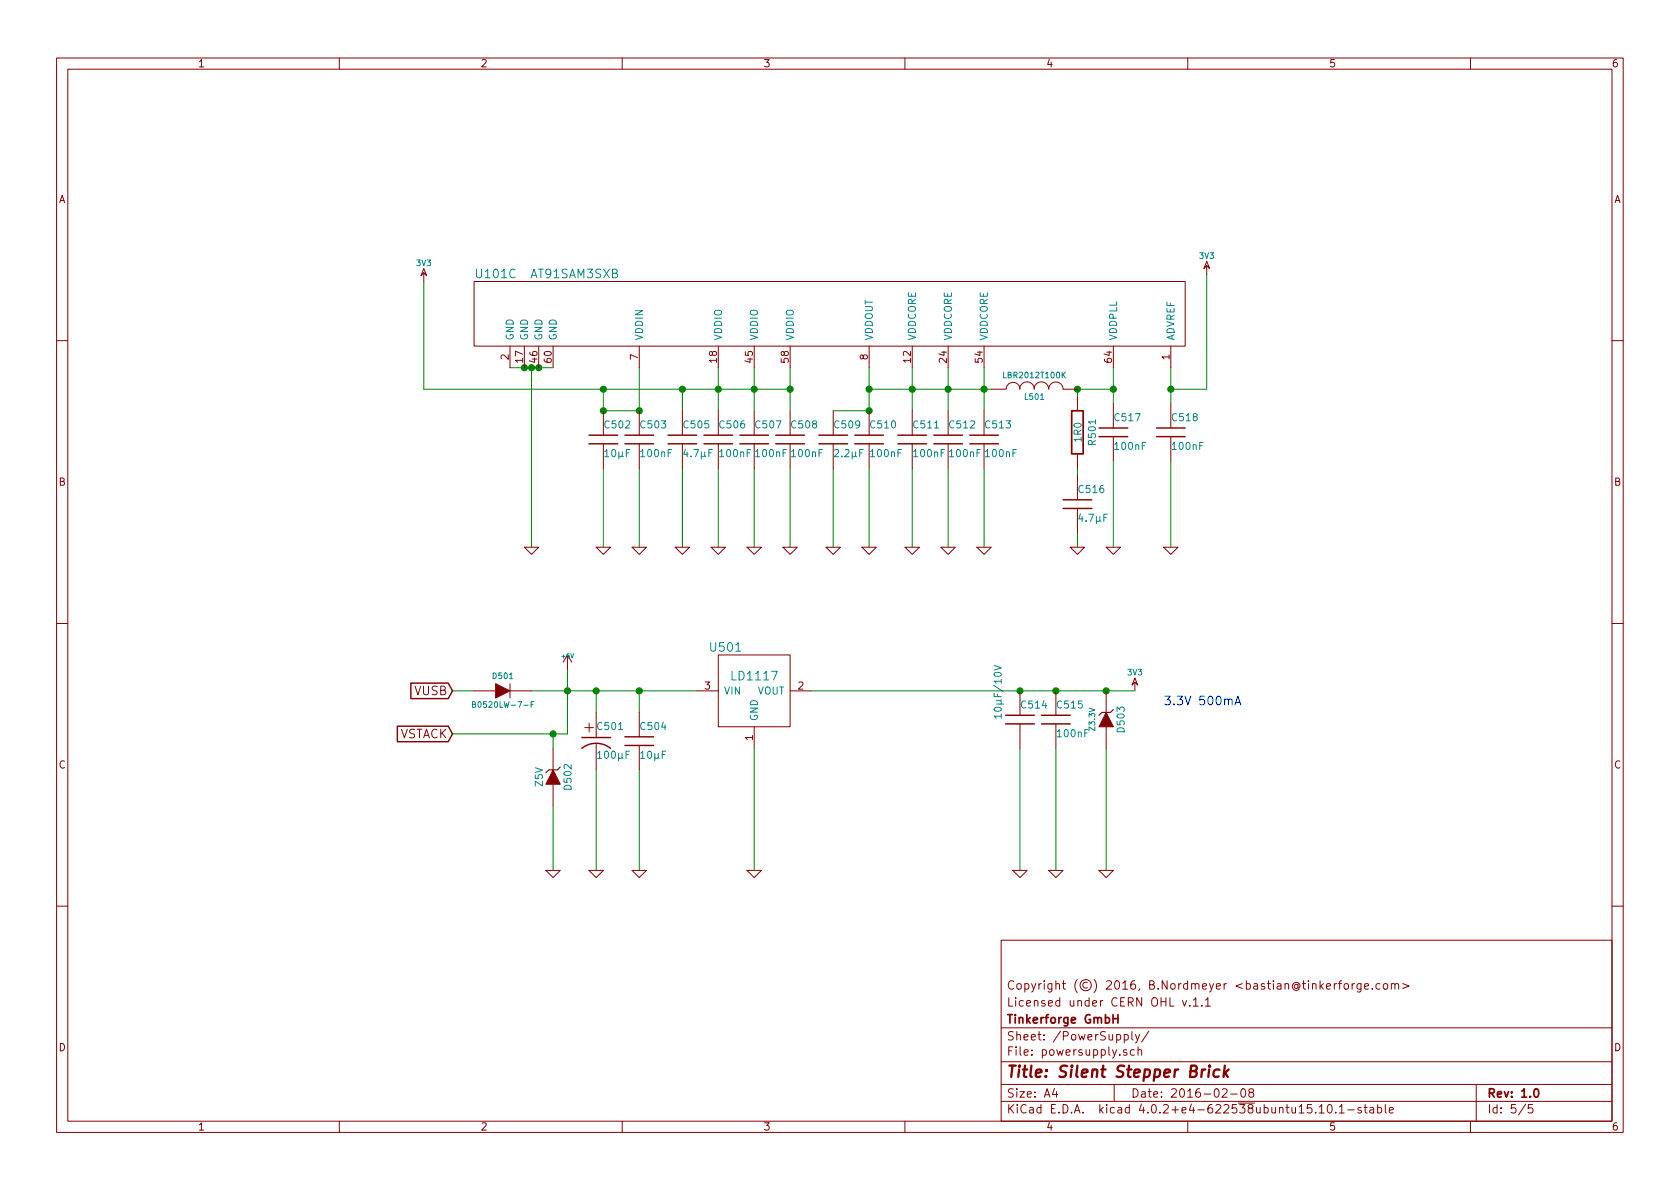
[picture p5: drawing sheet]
EESchema Schematic File Version 2
LIBS:tinkerforge
LIBS:power
LIBS:device
LIBS:transistors
LIBS:conn
LIBS:linear
LIBS:regul
LIBS:74xx
LIBS:cmos4000
LIBS:adc-dac
LIBS:memory
LIBS:xilinx
LIBS:microcontrollers
LIBS:dsp
LIBS:microchip
LIBS:analog_switches
LIBS:motorola
LIBS:texas
LIBS:intel
LIBS:audio
LIBS:interface
LIBS:digital-audio
LIBS:philips
LIBS:display
LIBS:cypress
LIBS:siliconi
LIBS:opto
LIBS:atmel
LIBS:contrib
LIBS:valves
LIBS:stepper-cache
EELAYER 25 0
EELAYER END
$Descr A4 11693 8268
encoding utf-8
Sheet 5 5
Title "Silent Stepper Brick"
Date "2016-02-08"
Rev "1.0"
Comp "Tinkerforge GmbH"
Comment1 "Licensed under CERN OHL v.1.1"
Comment2 "Copyright (©) 2016, B.Nordmeyer <bastian@tinkerforge.com>"
Comment3 ""
Comment4 ""
$EndDescr
Connection ~ 4200 2850
Connection ~ 4450 2850
Connection ~ 6050 2850
Connection ~ 3650 2550
Wire Wire Line
	3550 2550 3850 2550
Connection ~ 7500 2700
Connection ~ 6850 2700
Wire Wire Line
	6850 2850 6850 2550
Wire Wire Line
	5500 2700 2950 2700
Wire Wire Line
	7700 5200 7700 6050
Wire Wire Line
	3150 5100 3950 5100
Connection ~ 8150 2700
Wire Wire Line
	8150 2700 8400 2700
Wire Wire Line
	8400 2700 8400 1900
Wire Wire Line
	8150 3800 8150 3200
Connection ~ 7750 2700
Wire Wire Line
	7750 2550 7750 2800
Wire Wire Line
	7500 2750 7500 2700
Wire Wire Line
	7500 3800 7500 3700
Connection ~ 6600 2700
Wire Wire Line
	6600 2550 6600 2850
Connection ~ 4750 2700
Wire Wire Line
	4750 2700 4750 2850
Connection ~ 5500 2700
Connection ~ 5250 2700
Wire Wire Line
	5250 2550 5250 2850
Wire Wire Line
	4450 2550 4450 2850
Wire Wire Line
	4450 2850 4200 2850
Wire Wire Line
	4750 3800 4750 3250
Wire Wire Line
	5250 3800 5250 3250
Wire Wire Line
	6600 3250 6600 3800
Wire Wire Line
	6050 3250 6050 3800
Wire Wire Line
	4450 3250 4450 3800
Wire Wire Line
	7500 3250 7500 3300
Wire Wire Line
	6350 2850 6350 2550
Wire Wire Line
	6050 2550 6050 2850
Wire Wire Line
	3700 4800 4850 4800
Wire Wire Line
	4150 6050 4150 5350
Wire Wire Line
	7100 5200 7100 6050
Connection ~ 7350 4800
Connection ~ 3950 4800
Wire Wire Line
	3150 4800 3300 4800
Wire Wire Line
	4450 4950 4450 4800
Connection ~ 4450 4800
Connection ~ 7100 4800
Wire Wire Line
	7350 6050 7350 5200
Wire Wire Line
	4450 6050 4450 5350
Wire Wire Line
	4150 4800 4150 4950
Connection ~ 4150 4800
Wire Wire Line
	6050 2850 5800 2850
Connection ~ 6350 2700
Connection ~ 6050 2700
Wire Wire Line
	4200 3800 4200 3250
Wire Wire Line
	5800 3800 5800 3250
Wire Wire Line
	6350 3250 6350 3800
Wire Wire Line
	2950 2700 2950 1950
Wire Wire Line
	5500 3800 5500 3250
Wire Wire Line
	5000 3800 5000 3250
Wire Wire Line
	4200 2850 4200 2700
Connection ~ 4200 2700
Wire Wire Line
	5500 2550 5500 2850
Wire Wire Line
	5000 2550 5000 2850
Connection ~ 5000 2700
Wire Wire Line
	7750 3800 7750 3200
Wire Wire Line
	7500 2700 7750 2700
Wire Wire Line
	8150 2550 8150 2800
Wire Wire Line
	3950 5100 3950 4650
Wire Wire Line
	6900 2700 6050 2700
Wire Wire Line
	3700 3800 3700 2550
Connection ~ 3700 2550
Connection ~ 7700 4800
Wire Wire Line
	6850 3800 6850 3250
Connection ~ 3750 2550
$Comp
L GND #PWR074
U 1 1
P 6850 3800
F 0 "#PWR074" H 6850 3800 30  0001 C CNN
F 1 "GND" H 6850 3730 30  0001 C CNN
F 2 "" H 6850 3800 60  0001 C CNN
F 3 "" H 6850 3800 60  0001 C CNN
	1    6850 3800
	1    0    0    -1  
$EndComp
$Comp
L C C513
U 1 1
P 6850 3050
F 0 "C513" H 6850 3150 50  0000 L CNN
F 1 "100nF" H 6850 2950 50  0000 L CNN
F 2 "kicad-libraries:0402E" H 6850 3050 60  0001 C CNN
F 3 "" H 6850 3050 60  0001 C CNN
	1    6850 3050
	1    0    0    -1  
$EndComp
$Comp
L AT91SAM3SXB U101
U 3 1
P 3400 1950
F 0 "U101" H 3450 2000 60  0000 C CNN
F 1 "AT91SAM3SXB" H 4000 2000 60  0000 C CNN
F 2 "kicad-libraries:LQFP64" H 3400 1950 60  0001 C CNN
F 3 "" H 3400 1950 60  0001 C CNN
	3    3400 1950
	1    0    0    -1  
$EndComp
Text Notes 8100 4900 0    60   ~ 0
3.3V 500mA
$Comp
L GND #PWR075
U 1 1
P 7700 6050
F 0 "#PWR075" H 7700 6050 30  0001 C CNN
F 1 "GND" H 7700 5980 30  0001 C CNN
F 2 "" H 7700 6050 60  0001 C CNN
F 3 "" H 7700 6050 60  0001 C CNN
	1    7700 6050
	1    0    0    -1  
$EndComp
$Comp
L ZENER D503
U 1 1
P 7700 5000
F 0 "D503" H 7700 5100 50  0000 C CNN
F 1 "Z3.3V" H 7700 4900 40  0000 C CNN
F 2 "kicad-libraries:MiniMelf" H 7700 5000 60  0001 C CNN
F 3 "" H 7700 5000 60  0001 C CNN
	1    7700 5000
	0    1    1    0   
$EndComp
$Comp
L +5V #PWR076
U 1 1
P 3950 4650
F 0 "#PWR076" H 3950 4740 20  0001 C CNN
F 1 "+5V" H 3950 4740 30  0000 C CNN
F 2 "" H 3950 4650 60  0001 C CNN
F 3 "" H 3950 4650 60  0001 C CNN
	1    3950 4650
	1    0    0    -1  
$EndComp
$Comp
L 3V3 #PWR077
U 1 1
P 8400 1900
F 0 "#PWR077" H 8400 2000 40  0001 C CNN
F 1 "3V3" H 8400 2025 40  0000 C CNN
F 2 "" H 8400 1900 60  0001 C CNN
F 3 "" H 8400 1900 60  0001 C CNN
	1    8400 1900
	1    0    0    -1  
$EndComp
Text GLabel 3150 5100 0    60   Input ~ 0
VSTACK
Text GLabel 3150 4800 0    60   Input ~ 0
VUSB
$Comp
L GND #PWR078
U 1 1
P 8150 3800
F 0 "#PWR078" H 8150 3800 30  0001 C CNN
F 1 "GND" H 8150 3730 30  0001 C CNN
F 2 "" H 8150 3800 60  0001 C CNN
F 3 "" H 8150 3800 60  0001 C CNN
	1    8150 3800
	1    0    0    -1  
$EndComp
$Comp
L GND #PWR079
U 1 1
P 4750 3800
F 0 "#PWR079" H 4750 3800 30  0001 C CNN
F 1 "GND" H 4750 3730 30  0001 C CNN
F 2 "" H 4750 3800 60  0001 C CNN
F 3 "" H 4750 3800 60  0001 C CNN
	1    4750 3800
	1    0    0    -1  
$EndComp
$Comp
L GND #PWR080
U 1 1
P 5000 3800
F 0 "#PWR080" H 5000 3800 30  0001 C CNN
F 1 "GND" H 5000 3730 30  0001 C CNN
F 2 "" H 5000 3800 60  0001 C CNN
F 3 "" H 5000 3800 60  0001 C CNN
	1    5000 3800
	1    0    0    -1  
$EndComp
$Comp
L GND #PWR081
U 1 1
P 5250 3800
F 0 "#PWR081" H 5250 3800 30  0001 C CNN
F 1 "GND" H 5250 3730 30  0001 C CNN
F 2 "" H 5250 3800 60  0001 C CNN
F 3 "" H 5250 3800 60  0001 C CNN
	1    5250 3800
	1    0    0    -1  
$EndComp
$Comp
L GND #PWR082
U 1 1
P 5500 3800
F 0 "#PWR082" H 5500 3800 30  0001 C CNN
F 1 "GND" H 5500 3730 30  0001 C CNN
F 2 "" H 5500 3800 60  0001 C CNN
F 3 "" H 5500 3800 60  0001 C CNN
	1    5500 3800
	1    0    0    -1  
$EndComp
$Comp
L C C506
U 1 1
P 5000 3050
F 0 "C506" H 5000 3150 50  0000 L CNN
F 1 "100nF" H 5000 2950 50  0000 L CNN
F 2 "kicad-libraries:0402E" H 5000 3050 60  0001 C CNN
F 3 "" H 5000 3050 60  0001 C CNN
	1    5000 3050
	1    0    0    -1  
$EndComp
$Comp
L C C508
U 1 1
P 5500 3050
F 0 "C508" H 5500 3150 50  0000 L CNN
F 1 "100nF" H 5500 2950 50  0000 L CNN
F 2 "kicad-libraries:0402E" H 5500 3050 60  0001 C CNN
F 3 "" H 5500 3050 60  0001 C CNN
	1    5500 3050
	1    0    0    -1  
$EndComp
$Comp
L C C507
U 1 1
P 5250 3050
F 0 "C507" H 5250 3150 50  0000 L CNN
F 1 "100nF" H 5250 2950 50  0000 L CNN
F 2 "kicad-libraries:0402E" H 5250 3050 60  0001 C CNN
F 3 "" H 5250 3050 60  0001 C CNN
	1    5250 3050
	1    0    0    -1  
$EndComp
$Comp
L C C505
U 1 1
P 4750 3050
F 0 "C505" H 4750 3150 50  0000 L CNN
F 1 "4.7µF" H 4750 2950 50  0000 L CNN
F 2 "kicad-libraries:0603E" H 4750 3050 60  0001 C CNN
F 3 "" H 4750 3050 60  0001 C CNN
	1    4750 3050
	1    0    0    -1  
$EndComp
$Comp
L GND #PWR083
U 1 1
P 7500 3800
F 0 "#PWR083" H 7500 3800 30  0001 C CNN
F 1 "GND" H 7500 3730 30  0001 C CNN
F 2 "" H 7500 3800 60  0001 C CNN
F 3 "" H 7500 3800 60  0001 C CNN
	1    7500 3800
	1    0    0    -1  
$EndComp
$Comp
L GND #PWR084
U 1 1
P 7750 3800
F 0 "#PWR084" H 7750 3800 30  0001 C CNN
F 1 "GND" H 7750 3730 30  0001 C CNN
F 2 "" H 7750 3800 60  0001 C CNN
F 3 "" H 7750 3800 60  0001 C CNN
	1    7750 3800
	1    0    0    -1  
$EndComp
$Comp
L GND #PWR085
U 1 1
P 6600 3800
F 0 "#PWR085" H 6600 3800 30  0001 C CNN
F 1 "GND" H 6600 3730 30  0001 C CNN
F 2 "" H 6600 3800 60  0001 C CNN
F 3 "" H 6600 3800 60  0001 C CNN
	1    6600 3800
	1    0    0    -1  
$EndComp
$Comp
L GND #PWR086
U 1 1
P 6350 3800
F 0 "#PWR086" H 6350 3800 30  0001 C CNN
F 1 "GND" H 6350 3730 30  0001 C CNN
F 2 "" H 6350 3800 60  0001 C CNN
F 3 "" H 6350 3800 60  0001 C CNN
	1    6350 3800
	1    0    0    -1  
$EndComp
$Comp
L GND #PWR087
U 1 1
P 6050 3800
F 0 "#PWR087" H 6050 3800 30  0001 C CNN
F 1 "GND" H 6050 3730 30  0001 C CNN
F 2 "" H 6050 3800 60  0001 C CNN
F 3 "" H 6050 3800 60  0001 C CNN
	1    6050 3800
	1    0    0    -1  
$EndComp
$Comp
L GND #PWR088
U 1 1
P 5800 3800
F 0 "#PWR088" H 5800 3800 30  0001 C CNN
F 1 "GND" H 5800 3730 30  0001 C CNN
F 2 "" H 5800 3800 60  0001 C CNN
F 3 "" H 5800 3800 60  0001 C CNN
	1    5800 3800
	1    0    0    -1  
$EndComp
$Comp
L GND #PWR089
U 1 1
P 4450 3800
F 0 "#PWR089" H 4450 3800 30  0001 C CNN
F 1 "GND" H 4450 3730 30  0001 C CNN
F 2 "" H 4450 3800 60  0001 C CNN
F 3 "" H 4450 3800 60  0001 C CNN
	1    4450 3800
	1    0    0    -1  
$EndComp
$Comp
L GND #PWR090
U 1 1
P 4200 3800
F 0 "#PWR090" H 4200 3800 30  0001 C CNN
F 1 "GND" H 4200 3730 30  0001 C CNN
F 2 "" H 4200 3800 60  0001 C CNN
F 3 "" H 4200 3800 60  0001 C CNN
	1    4200 3800
	1    0    0    -1  
$EndComp
$Comp
L R R501
U 1 1
P 7500 3000
F 0 "R501" V 7400 3000 50  0000 C CNN
F 1 "1R0" V 7500 3000 50  0000 C CNN
F 2 "kicad-libraries:0402E" H 7500 3000 60  0001 C CNN
F 3 "" H 7500 3000 60  0001 C CNN
	1    7500 3000
	-1   0    0    1   
$EndComp
$Comp
L C C517
U 1 1
P 7750 3000
F 0 "C517" H 7750 3100 50  0000 L CNN
F 1 "100nF" H 7750 2900 50  0000 L CNN
F 2 "kicad-libraries:0402E" H 7750 3000 60  0001 C CNN
F 3 "" H 7750 3000 60  0001 C CNN
	1    7750 3000
	1    0    0    -1  
$EndComp
$Comp
L C C512
U 1 1
P 6600 3050
F 0 "C512" H 6600 3150 50  0000 L CNN
F 1 "100nF" H 6600 2950 50  0000 L CNN
F 2 "kicad-libraries:0402E" H 6600 3050 60  0001 C CNN
F 3 "" H 6600 3050 60  0001 C CNN
	1    6600 3050
	1    0    0    -1  
$EndComp
$Comp
L C C511
U 1 1
P 6350 3050
F 0 "C511" H 6350 3150 50  0000 L CNN
F 1 "100nF" H 6350 2950 50  0000 L CNN
F 2 "kicad-libraries:0402E" H 6350 3050 60  0001 C CNN
F 3 "" H 6350 3050 60  0001 C CNN
	1    6350 3050
	1    0    0    -1  
$EndComp
$Comp
L C C509
U 1 1
P 5800 3050
F 0 "C509" H 5800 3150 50  0000 L CNN
F 1 "2.2µF" H 5800 2950 50  0000 L CNN
F 2 "kicad-libraries:0603E" H 5800 3050 60  0001 C CNN
F 3 "" H 5800 3050 60  0001 C CNN
	1    5800 3050
	1    0    0    -1  
$EndComp
$Comp
L C C510
U 1 1
P 6050 3050
F 0 "C510" H 6050 3150 50  0000 L CNN
F 1 "100nF" H 6050 2950 50  0000 L CNN
F 2 "kicad-libraries:0402E" H 6050 3050 60  0001 C CNN
F 3 "" H 6050 3050 60  0001 C CNN
	1    6050 3050
	1    0    0    -1  
$EndComp
$Comp
L C C503
U 1 1
P 4450 3050
F 0 "C503" H 4450 3150 50  0000 L CNN
F 1 "100nF" H 4450 2950 50  0000 L CNN
F 2 "kicad-libraries:0402E" H 4450 3050 60  0001 C CNN
F 3 "" H 4450 3050 60  0001 C CNN
	1    4450 3050
	1    0    0    -1  
$EndComp
$Comp
L C C502
U 1 1
P 4200 3050
F 0 "C502" H 4200 3150 50  0000 L CNN
F 1 "10µF" H 4200 2950 50  0000 L CNN
F 2 "kicad-libraries:0805" H 4200 3050 60  0001 C CNN
F 3 "" H 4200 3050 60  0001 C CNN
	1    4200 3050
	1    0    0    -1  
$EndComp
$Comp
L GND #PWR091
U 1 1
P 3700 3800
F 0 "#PWR091" H 3700 3800 30  0001 C CNN
F 1 "GND" H 3700 3730 30  0001 C CNN
F 2 "" H 3700 3800 60  0001 C CNN
F 3 "" H 3700 3800 60  0001 C CNN
	1    3700 3800
	1    0    0    -1  
$EndComp
$Comp
L 3V3 #PWR092
U 1 1
P 2950 1950
F 0 "#PWR092" H 2950 2050 40  0001 C CNN
F 1 "3V3" H 2950 2075 40  0000 C CNN
F 2 "" H 2950 1950 60  0001 C CNN
F 3 "" H 2950 1950 60  0001 C CNN
	1    2950 1950
	1    0    0    -1  
$EndComp
$Comp
L GND #PWR093
U 1 1
P 4150 6050
F 0 "#PWR093" H 4150 6050 30  0001 C CNN
F 1 "GND" H 4150 5980 30  0001 C CNN
F 2 "" H 4150 6050 60  0001 C CNN
F 3 "" H 4150 6050 60  0001 C CNN
	1    4150 6050
	1    0    0    -1  
$EndComp
$Comp
L GND #PWR094
U 1 1
P 7350 6050
F 0 "#PWR094" H 7350 6050 30  0001 C CNN
F 1 "GND" H 7350 5980 30  0001 C CNN
F 2 "" H 7350 6050 60  0001 C CNN
F 3 "" H 7350 6050 60  0001 C CNN
	1    7350 6050
	1    0    0    -1  
$EndComp
$Comp
L GND #PWR095
U 1 1
P 7100 6050
F 0 "#PWR095" H 7100 6050 30  0001 C CNN
F 1 "GND" H 7100 5980 30  0001 C CNN
F 2 "" H 7100 6050 60  0001 C CNN
F 3 "" H 7100 6050 60  0001 C CNN
	1    7100 6050
	1    0    0    -1  
$EndComp
$Comp
L C C515
U 1 1
P 7350 5000
F 0 "C515" H 7350 5100 50  0000 L CNN
F 1 "100nF" H 7350 4900 50  0000 L CNN
F 2 "kicad-libraries:0402E" H 7350 5000 60  0001 C CNN
F 3 "" H 7350 5000 60  0001 C CNN
	1    7350 5000
	1    0    0    -1  
$EndComp
$Comp
L GND #PWR096
U 1 1
P 4450 6050
F 0 "#PWR096" H 4450 6050 30  0001 C CNN
F 1 "GND" H 4450 5980 30  0001 C CNN
F 2 "" H 4450 6050 60  0001 C CNN
F 3 "" H 4450 6050 60  0001 C CNN
	1    4450 6050
	1    0    0    -1  
$EndComp
$Comp
L C C504
U 1 1
P 4450 5150
F 0 "C504" H 4450 5250 50  0000 L CNN
F 1 "10µF" H 4450 5050 50  0000 L CNN
F 2 "kicad-libraries:0805" H 4450 5150 60  0001 C CNN
F 3 "" H 4450 5150 60  0001 C CNN
	1    4450 5150
	1    0    0    -1  
$EndComp
$Comp
L 3V3 #PWR097
U 1 1
P 7900 4800
F 0 "#PWR097" H 7900 4900 40  0001 C CNN
F 1 "3V3" H 7900 4925 40  0000 C CNN
F 2 "" H 7900 4800 60  0001 C CNN
F 3 "" H 7900 4800 60  0001 C CNN
	1    7900 4800
	1    0    0    -1  
$EndComp
$Comp
L GND #PWR098
U 1 1
P 5250 6050
F 0 "#PWR098" H 5250 6050 30  0001 C CNN
F 1 "GND" H 5250 5980 30  0001 C CNN
F 2 "" H 5250 6050 60  0001 C CNN
F 3 "" H 5250 6050 60  0001 C CNN
	1    5250 6050
	1    0    0    -1  
$EndComp
$Comp
L CP1 C501
U 1 1
P 4150 5150
F 0 "C501" H 4150 5250 50  0000 L CNN
F 1 "100µF" H 4150 5050 50  0000 L CNN
F 2 "kicad-libraries:3528-21" H 4150 5150 60  0001 C CNN
F 3 "" H 4150 5150 60  0001 C CNN
	1    4150 5150
	1    0    0    -1  
$EndComp
$Comp
L C C516
U 1 1
P 7500 3500
F 0 "C516" H 7500 3600 50  0000 L CNN
F 1 "4.7µF" H 7500 3400 50  0000 L CNN
F 2 "kicad-libraries:0603E" H 7500 3500 60  0001 C CNN
F 3 "" H 7500 3500 60  0001 C CNN
	1    7500 3500
	1    0    0    -1  
$EndComp
$Comp
L C C518
U 1 1
P 8150 3000
F 0 "C518" H 8150 3100 50  0000 L CNN
F 1 "100nF" H 8150 2900 50  0000 L CNN
F 2 "kicad-libraries:0402E" H 8150 3000 60  0001 C CNN
F 3 "" H 8150 3000 60  0001 C CNN
	1    8150 3000
	1    0    0    -1  
$EndComp
$Comp
L C C514
U 1 1
P 7100 5000
F 0 "C514" H 7100 5100 50  0000 L CNN
F 1 "10µF/10V" V 6950 5000 50  0000 L CNN
F 2 "kicad-libraries:0805" H 7100 5000 60  0001 C CNN
F 3 "" H 7100 5000 60  0001 C CNN
	1    7100 5000
	1    0    0    -1  
$EndComp
$Comp
L INDUCTOR L501
U 1 1
P 7200 2700
F 0 "L501" V 7150 2700 40  0000 C CNN
F 1 "LBR2012T100K" V 7300 2700 40  0000 C CNN
F 2 "kicad-libraries:0805" H 7200 2700 60  0001 C CNN
F 3 "" H 7200 2700 60  0001 C CNN
	1    7200 2700
	0    -1   -1   0   
$EndComp
$Comp
L B0520LW-7-F D501
U 1 1
P 3500 4800
F 0 "D501" H 3500 4900 40  0000 C CNN
F 1 "B0520LW-7-F" H 3500 4700 40  0000 C CNN
F 2 "kicad-libraries:SOD-123" H 3500 4700 60  0001 C CNN
F 3 "" H 3500 4800 60  0001 C CNN
	1    3500 4800
	1    0    0    -1  
$EndComp
$Comp
L LD1117 U501
U 1 1
P 5250 5000
F 0 "U501" H 5050 5500 60  0000 C CNN
F 1 "LD1117" H 5250 5300 60  0000 C CNN
F 2 "kicad-libraries:SOT-223" H 5250 5000 60  0001 C CNN
F 3 "" H 5250 5000 60  0000 C CNN
	1    5250 5000
	1    0    0    -1  
$EndComp
Wire Wire Line
	5250 5200 5250 6050
Wire Wire Line
	7900 4800 5650 4800
$Comp
L ZENER D502
U 1 1
P 3850 5400
F 0 "D502" H 3850 5500 50  0000 C CNN
F 1 "Z5V" H 3850 5300 50  0000 C CNN
F 2 "kicad-libraries:MiniMelf" H 3850 5400 50  0001 C CNN
F 3 "" H 3850 5400 50  0000 C CNN
	1    3850 5400
	0    1    1    0   
$EndComp
$Comp
L GND #PWR099
U 1 1
P 3850 6050
F 0 "#PWR099" H 3850 6050 30  0001 C CNN
F 1 "GND" H 3850 5980 30  0001 C CNN
F 2 "" H 3850 6050 60  0001 C CNN
F 3 "" H 3850 6050 60  0001 C CNN
	1    3850 6050
	1    0    0    -1  
$EndComp
Wire Wire Line
	3850 6050 3850 5600
Wire Wire Line
	3850 5200 3850 5100
Connection ~ 3850 5100
$EndSCHEMATC
